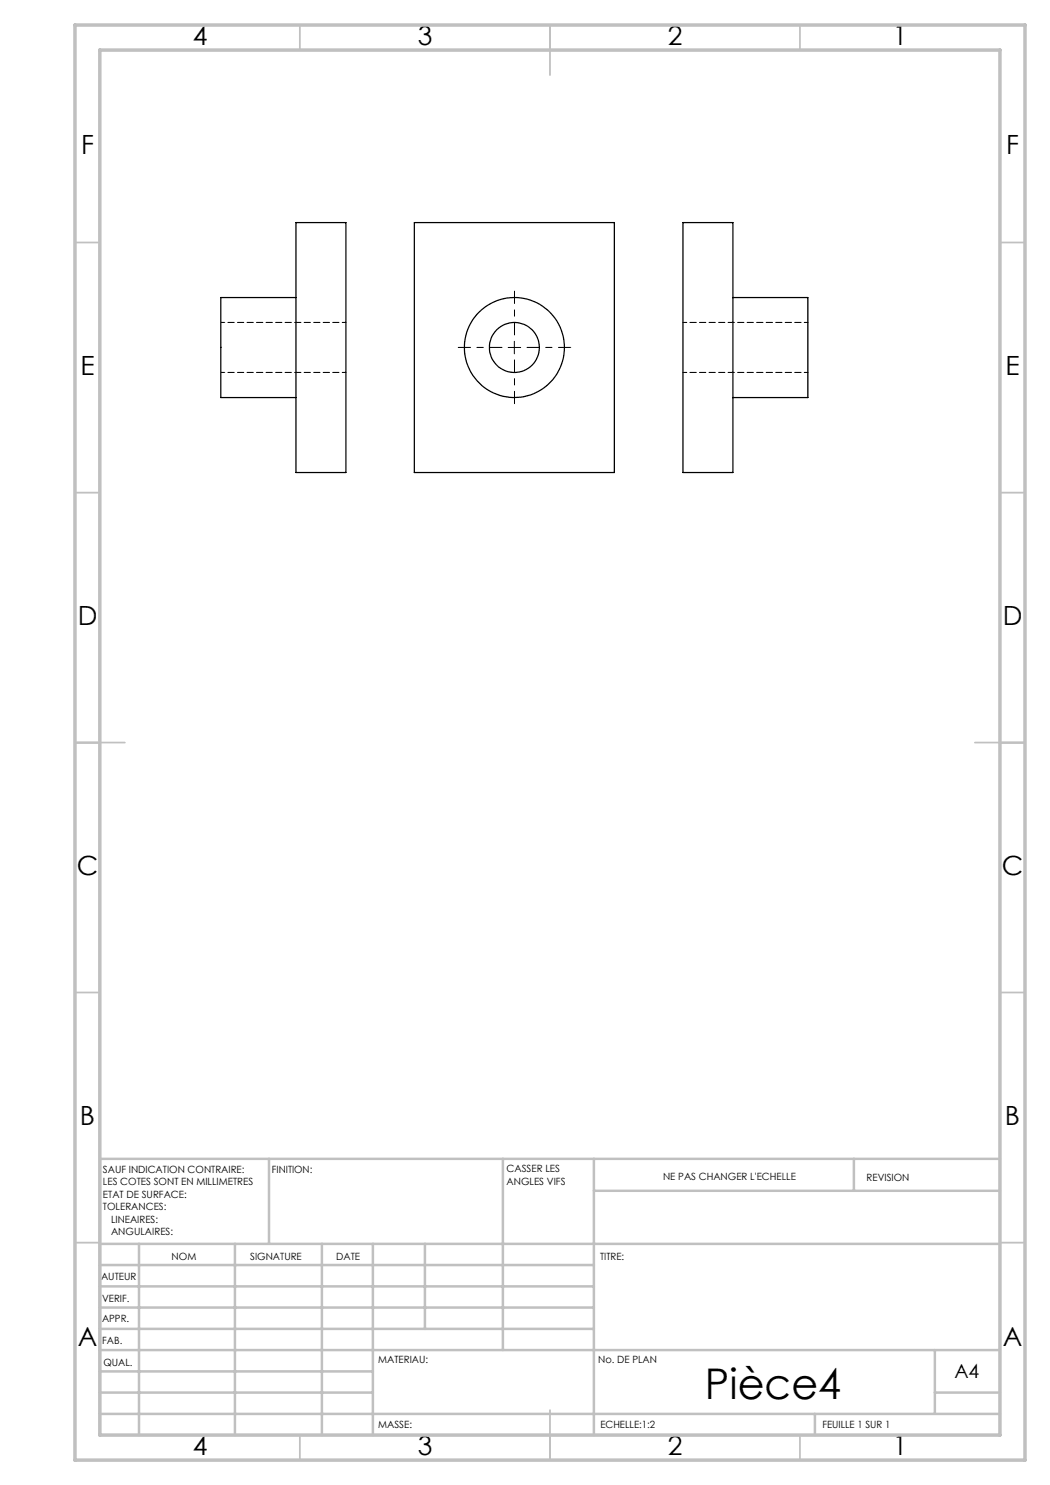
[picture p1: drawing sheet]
<svg xmlns="http://www.w3.org/2000/svg" width="210mm" height="297mm" viewBox="0 0 210 297" stroke-linecap="round" stroke-linejoin="round" font-family="sans-serif">
<path d="M100.4 69.5h-8.8M102.9 67v-8.8M102.9 72v8.7M105.4 69.5h8.7" fill="none" stroke="#000" stroke-width=".2" stroke-dasharray="30.5 1.3 1.3 1.3" stroke-dashoffset="28"/>
<path d="M101.6 69.5h2.5M102.9 68.3v2.5" fill="none" stroke="#000" stroke-width=".2"/>
<g fill="none" stroke="#c0c0c0" stroke-width=".35">
<path d="M60 5v5M110 5v10M160 5v5M15 48.5h5M200 48.5h5M15 98.5h5M200 98.5h5M15 148.5h10M195 148.5h10M15 198.5h5M200 198.5h5M15 248.5h5"/>
<path d="M200 248.5h5M60 287v5M110 282v10M160 287v5"/>
</g>
<g fill="none" stroke="#c0c0c0" stroke-width=".5">
<path d="M53.8 231.8v17M100.6 231.8v38.2M118.8 231.8v55.2M118.8 238.2h81.2M170.8 231.8v6.4M200 231.8h-180v55.2M20 248.8h180M20 257.3h98.8M20 253h98.8M27.8 248.8v38.2M47 248.8v38.2M64.4 248.8v38.2"/>
<path d="M74.6 248.8v38.2M85 248.8v17M20 265.8h98.8M20 261.5h98.8M20 278.5h54.6M20 274.3h54.6M20 270h180M187 278.5h13M187 270v12.8M20 282.8h180M163 282.8v4.2"/>
</g>
<path d="M15 5h190v287h-190zM20 10h180v277h-180z" fill="none" stroke="#c0c0c0" stroke-width=".7"/>
<g fill="none" stroke="#000" stroke-width=".25">
<path d="M59.2 59.5h-15v20h15M59.2 44.5h10v50h-10zM82.9 44.5h40v50h-40zM136.6 44.5h10v50h-10zM146.6 59.5h15v20h-15"/>
<circle cx="102.9" cy="69.5" r="5"/>
<circle cx="102.9" cy="69.5" r="10"/>
</g>
<path d="M44.2 74.5h25M69.2 64.5h-25M136.6 74.5h25M161.6 64.5h-25" fill="none" stroke="#000" stroke-width=".2" stroke-dasharray="1.3 .6" stroke-dashoffset=".5"/>
<text font-size="8.5" x="141" y="279.7">Pièce4</text>
<g font-size="5.3">
<text x="38.5" y="9">4</text>
<text x="83.5" y="9">3</text>
<text x="133.6" y="9">2</text>
<text x="178.6" y="9">1</text>
<text x="16.2" y="30.8">F</text>
<text x="201.2" y="30.8">F</text>
<text x="16.1" y="75">E</text>
<text x="201.1" y="75">E</text>
<text x="15.5" y="125">D</text>
<text x="200.5" y="125">D</text>
<text x="15.4" y="175">C</text>
<text x="200.4" y="175">C</text>
<text x="16" y="225">B</text>
<text x="201" y="225">B</text>
<text x="15.5" y="269.3">A</text>
<text x="200.5" y="269.3">A</text>
<text x="38.5" y="291">4</text>
<text x="83.5" y="291">3</text>
<text x="133.6" y="291">2</text>
<text x="178.6" y="291">1</text>
</g>
<text font-size="3.9" x="190.9" y="275.5">A4</text>
<g font-size="2">
<text x="20.6" y="234.6">SAUF INDICATION CONTRAIRE:</text>
<text x="20.6" y="237.1">LES COTES SONT EN MILLIMETRES</text>
<text x="20.6" y="239.6">ETAT DE SURFACE:</text>
<text x="54.4" y="234.6">FINITION:</text>
<text x="101.3" y="234.5">CASSER LES</text>
<text x="101.3" y="237">ANGLES VIFS</text>
<text x="132.6" y="236">NE PAS CHANGER L'ECHELLE</text>
<text x="173.3" y="236.2">REVISION</text>
<text x="20.6" y="242.1">TOLERANCES:</text>
<text x="22.2" y="244.6">LINEAIRES:</text>
<text x="22.2" y="247.1">ANGULAIRES:</text>
<text x="34.3" y="252">NOM</text>
<text x="50" y="251.9">SIGNATURE</text>
<text x="67.2" y="251.9">DATE</text>
<text x="120" y="251.9">TITRE:</text>
<text x="20.2" y="256.1">AUTEUR</text>
<text x="20.4" y="260.3">VERIF.</text>
<text x="20.4" y="264.4">APPR.</text>
<text x="20.5" y="268.8">FAB.</text>
<text x="20.7" y="273.1">QUAL.</text>
<text x="75.7" y="272.5">MATERIAU:</text>
<text x="119.6" y="272.5">No. DE PLAN</text>
<text x="75.6" y="285.5">MASSE:</text>
<text x="120.1" y="285.6">ECHELLE:1:2</text>
<text x="164.5" y="285.6">FEUILLE 1 SUR 1</text>
</g>
</svg>
